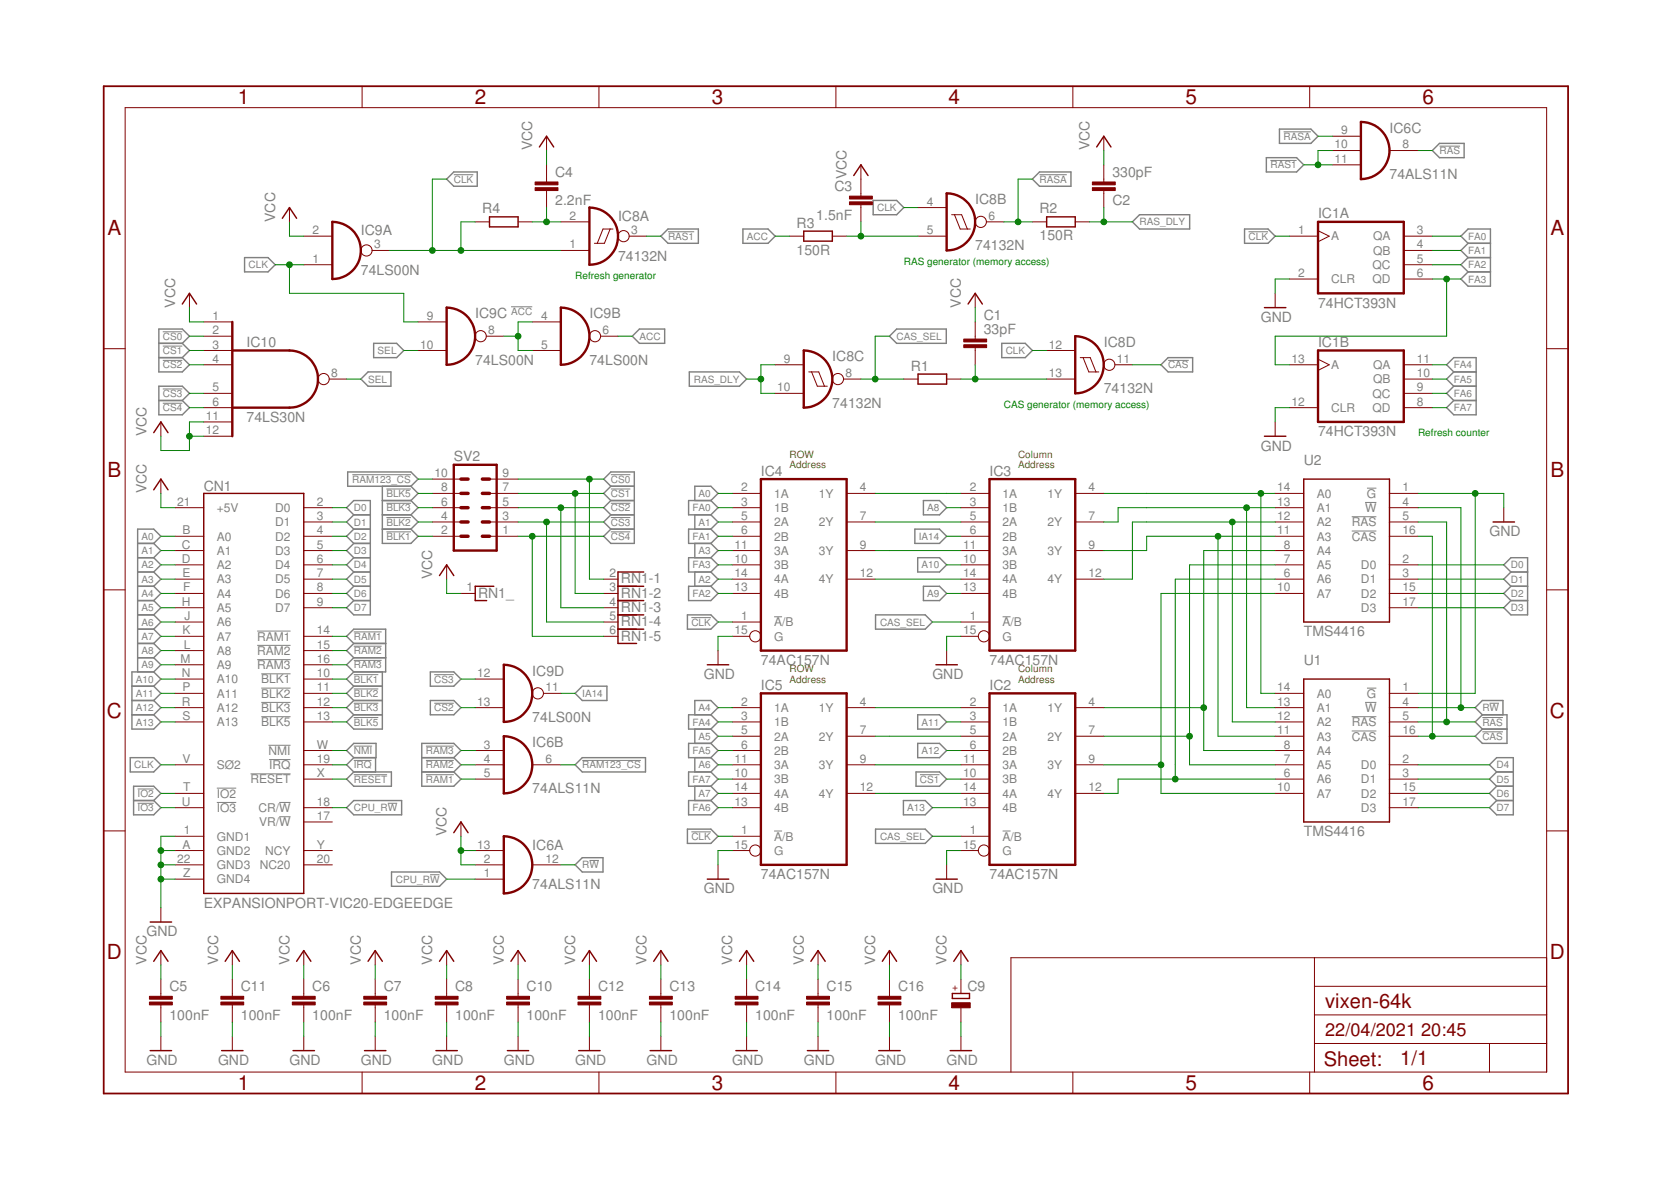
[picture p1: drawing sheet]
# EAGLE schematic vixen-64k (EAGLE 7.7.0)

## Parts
C1  33pF  C-EU025-025X050  [C025-025X050]
C2  330pF  C-EU025-025X050  [C025-025X050]
C3  1.5nF  C-EU025-025X050  [C025-025X050]
C4  2.2nF  C-EU025-025X050  [C025-025X050]
C5  100nF  C-EU025-025X050  [C025-025X050]
C6  100nF  C-EU025-025X050  [C025-025X050]
C7  100nF  C-EU025-025X050  [C025-025X050]
C8  100nF  C-EU025-025X050  [C025-025X050]
C9  CPOL-EUE15-5AXIAL  [E15-5]
C10  100nF  C-EU025-025X050  [C025-025X050]
C11  100nF  C-EU025-025X050  [C025-025X050]
C12  100nF  C-EU025-025X050  [C025-025X050]
C13  100nF  C-EU025-025X050  [C025-025X050]
C14  100nF  C-EU025-025X050  [C025-025X050]
C15  100nF  C-EU025-025X050  [C025-025X050]
C16  100nF  C-EU025-025X050  [C025-025X050]
CN1  EXPANSIONPORT-VIC20-EDGEEDGE  [UPS44EDGE]
IC1  74HCT393N  [DIL14]
IC2  74AC157N  [DIL16]
IC3  74AC157N  [DIL16]
IC4  74AC157N  [DIL16]
IC5  74AC157N  [DIL16]
IC6  74ALS11N  [DIL14]
IC8  74132N  [DIL14]
IC9  74LS00N  [DIL14]
IC10  74LS30N  [DIL14]
R1  R-EU_0204/7  [0204/7]
R2  150R  R-EU_0204/7  [0204/7]
R3  150R  R-EU_0204/7  [0204/7]
R4  R-EU_0204/7  [0204/7]
RN1  RNX5  [RN-6]
SV2  MA05-2  [MA05-2]
U1  TMS4416  [DIL18]
U2  TMS4416  [DIL18]

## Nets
!ACC: IC9.4(B:I0) IC9.5(B:I1) IC9.8(C:O)
!BLK1: CN1.10(!BLK1) SV2.2
!BLK2: CN1.11(!BLK2) SV2.4
!BLK3: CN1.12(!BLK3) SV2.6
!BLK5: CN1.13(!BLK5) SV2.8
!CAS: IC8.11(D:O) U1.16(!CAS) U2.16(!CAS)
!CLK: IC1.1(A:A) IC4.1(!A!/B) IC5.1(!A!/B) IC8.1(A:I0) IC9.3(A:O) R4.1
!CS0: IC10.2(I1) RN1.2 SV2.9
!CS1: IC2.10(3B) IC10.3(I2) RN1.3 SV2.7
!CS2: IC9.13(D:I1) IC10.4(I3) RN1.4 SV2.5
!CS3: IC9.12(D:I0) IC10.5(I4) RN1.5 SV2.3
!CS4: IC10.6(I5) RN1.6 SV2.1
!IO2: CN1.T(!IO2)
!IO3: CN1.U(!IO3)
!IRQ: CN1.19(!IRQ)
!NMI: CN1.W(!NMI)
!RAM1: CN1.14(!RAM1) IC6.5(B:I2)
!RAM2: CN1.15(!RAM2) IC6.4(B:I1)
!RAM3: CN1.16(!RAM3) IC6.3(B:I0)
!RAM123_CS: IC6.6(B:O) SV2.10
!RAS: IC6.8(C:O) U1.5(!RAS) U2.5(!RAS)
!RAS1: IC6.10(C:I1) IC6.11(C:I2) IC8.3(A:O)
!RASA: IC6.9(C:I0) IC8.6(B:O) R2.1
!RESET: CN1.X(!RESET)
A0: CN1.B(A0) IC4.2(1A)
A1: CN1.C(A1) IC4.5(2A)
A2: CN1.D(A2) IC4.14(4A)
A3: CN1.E(A3) IC4.11(3A)
A4: CN1.F(A4) IC5.2(1A)
A5: CN1.H(A5) IC5.5(2A)
A6: CN1.J(A6) IC5.11(3A)
A7: CN1.K(A7) IC5.14(4A)
A8: CN1.L(A8) IC3.3(1B)
A9: CN1.M(A9) IC3.13(4B)
A10: CN1.N(A10) IC3.10(3B)
A11: CN1.P(A11) IC2.3(1B)
A12: CN1.R(A12) IC2.6(2B)
A13: CN1.S(A13) IC2.13(4B)
ACC: IC9.6(B:O) R3.1
CAS_RC: C1.2 IC8.13(D:I1) R1.2
CAS_RC1: C4.2 IC8.2(A:I1) R4.2
CAS_SEL: IC2.1(!A!/B) IC3.1(!A!/B) IC8.8(C:O) R1.1
CLK: CN1.V(SØ2) IC8.4(B:I0) IC8.12(D:I0) IC9.1(A:I0) IC9.9(C:I0)
CPU_R!W: CN1.18(CR/!W) IC6.1(A:I0)
D0: CN1.2(D0) U2.2(D0)
D1: CN1.3(D1) U2.3(D1)
D2: CN1.4(D2) U2.15(D2)
D3: CN1.5(D3) U2.17(D3)
D4: CN1.6(D4) U1.2(D0)
D5: CN1.7(D5) U1.3(D1)
D6: CN1.8(D6) U1.15(D2)
D7: CN1.9(D7) U1.17(D3)
FA0: IC1.3(A:QA) IC4.3(1B)
FA1: IC1.4(A:QB) IC4.6(2B)
FA2: IC1.5(A:QC) IC4.13(4B)
FA3: IC1.6(A:QD) IC1.13(B:A) IC4.10(3B)
FA4: IC1.11(B:QA) IC5.3(1B)
FA5: IC1.10(B:QB) IC5.6(2B)
FA6: IC1.9(B:QC) IC5.13(4B)
FA7: IC1.8(B:QD) IC5.10(3B)
GND: C5.2 C6.2 C7.2 C8.2 C9.- C10.2 C11.2 C12.2 C13.2 C14.2 C15.2 C16.2 CN1.1(GND1) CN1.22(GND3) CN1.A(GND2) CN1.Z(GND4) IC1.2(A:CLR) IC1.12(B:CLR) IC2.15(G) IC3.15(G) IC4.15(G) IC5.15(G) U1.1(!G) U2.1(!G)
IA14: IC3.6(2B) IC9.11(D:O)
R!W: IC6.12(A:O) U1.4(!W) U2.4(!W)
RA0: IC3.4(1Y) U1.14(A0) U2.14(A0)
RA1: IC3.7(2Y) U1.13(A1) U2.13(A1)
RA2: IC3.12(4Y) U1.12(A2) U2.12(A2)
RA3: IC3.9(3Y) U1.11(A3) U2.11(A3)
RA4: IC2.4(1Y) U1.8(A4) U2.8(A4)
RA5: IC2.7(2Y) U1.7(A5) U2.7(A5)
RA6: IC2.12(4Y) U1.6(A6) U2.6(A6)
RA7: IC2.9(3Y) U1.10(A7) U2.10(A7)
RAS_DLY: C2.1 IC8.9(C:I0) IC8.10(C:I1) R2.2
RAS_RC1: C3.2 IC8.5(B:I1) R3.2
ROW0: IC3.2(1A) IC4.4(1Y)
ROW1: IC3.5(2A) IC4.7(2Y)
ROW2: IC3.14(4A) IC4.12(4Y)
ROW3: IC3.11(3A) IC4.9(3Y)
ROW4: IC2.2(1A) IC5.4(1Y)
ROW5: IC2.5(2A) IC5.7(2Y)
ROW6: IC2.14(4A) IC5.12(4Y)
ROW7: IC2.11(3A) IC5.9(3Y)
SEL: IC9.10(C:I1) IC10.8(O)
VCC: C1.1 C2.2 C3.1 C4.1 C5.1 C6.1 C7.1 C8.1 C9.+ C10.1 C11.1 C12.1 C13.1 C14.1 C15.1 C16.1 CN1.21(+5V) IC6.2(A:I1) IC6.13(A:I2) IC9.2(A:I1) IC10.1(I0) IC10.11(I6) IC10.12(I7) RN1.1
Unconnected: CN1.17(VR/!W) CN1.20(NC20) CN1.Y(NCY)

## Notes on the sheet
- RAS generator (memory access)
- Refresh generator
- CAS generator (memory access)
- Refresh counter
- ROW
  Address
- Column
  Address
- ROW
  Address
- Column
  Address

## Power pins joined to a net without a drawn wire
GND: IC1.7(P:GND) IC2.8(GND) IC3.8(GND) IC4.8(GND) IC5.8(GND) IC6.7(P:GND) IC8.7(P:GND) IC9.7(P:GND) IC10.7(GND) U1.18(GND) U2.18(GND)
VCC: IC1.14(P:VCC) IC2.16(VCC) IC3.16(VCC) IC4.16(VCC) IC5.16(VCC) IC6.14(P:VCC) IC8.14(P:VCC) IC9.14(P:VCC) IC10.14(VCC) U1.9(VCC) U2.9(VCC)
